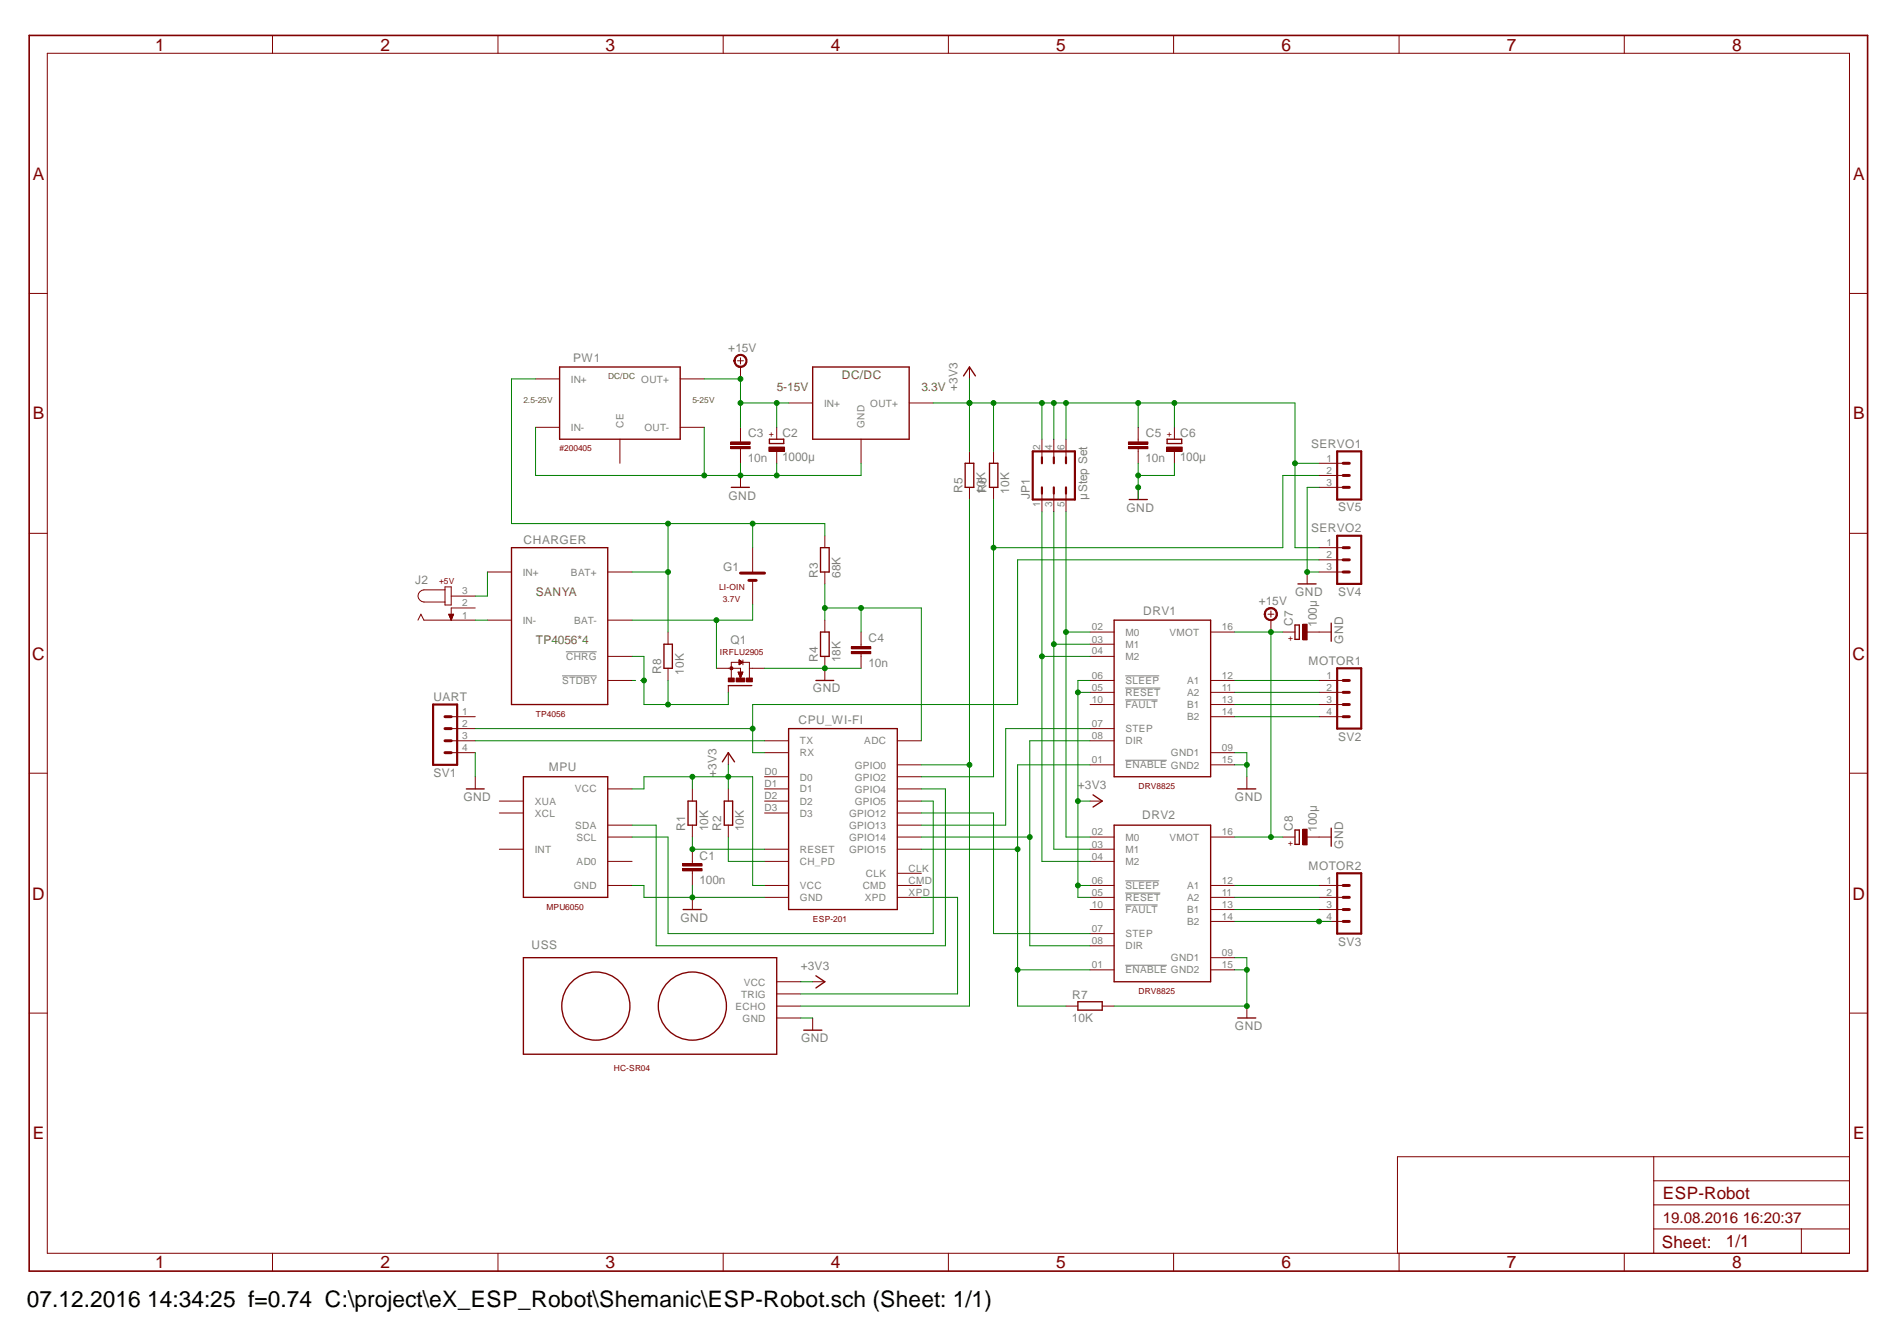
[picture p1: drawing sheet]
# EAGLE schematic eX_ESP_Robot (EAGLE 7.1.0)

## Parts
C1  100n  C-EU025-024X044  [C025-024X044]
C2  1000µ  CPOL-EUTT6D6  [TT5D6]
C3  10n  C-EU025-025X050  [C025-025X050]
C4  10n  C-EU025-025X050  [C025-025X050]
C5  10n  C-EU025-025X050  [C025-025X050]
C6  100µ  CPOL-EUTT6D6  [TT5D6]
C7  100µ  CPOL-EUTT2D4  [TT2D4]
C8  100µ  CPOL-EUTT2D4  [TT2D4]
CHARGER  TP4056  [TP4056]
CPU_WI-FI  ESP-201  [ESP-201]
DRV1  DRV8825  [DRV8825]
DRV2  DRV8825  [DRV8825]
G1  LI-OIN  [LI-ION]
J2  +5V  JACK-PLUG0  [SPC4077]
JP1  µStep Set  JP3Q  [JP3Q]
MPU  MPU-6050  [MPU-6050]
PW1  #200405  [#200405]
Q1  N-HEXFET-2D_SOT232-IRLL2705  [SOT223]
R1  10K  R-EU_0204/5  [0204/5]
R2  10K  R-EU_0204/5  [0204/5]
R3  68K  R-EU_0204/5  [0204/5]
R4  18K  R-EU_0204/5  [0204/5]
R5  10K  R-EU_0204/5  [0204/5]
R6  10K  R-EU_0204/5  [0204/5]
R7  10K  R-EU_0204/5  [0204/5]
R8  10K  R-EU_0204/5  [0204/5]
SV1  UART  MA04-1  [MA04-1]
SV2  MOTOR1  MA04-1  [MA04-1]
SV3  MOTOR2  MA04-1  [MA04-1]
SV4  SERVO2  MA03-1  [MA03-1]
SV5  SERVO1  MA03-1  [MA03-1]
U$1  YCO6001-3.3  [YCO6001-3.3]
USS  HC-SR04  [HC-SR04_FOOTPRINT]

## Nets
!RES: C1.1 CPU_WI-FI.RST(RESET) R1.1
+3V3: C5.1 C6.+ CPU_WI-FI.3V3(VCC) CPU_WI-FI.3V3_2(VCC) CPU_WI-FI.3V3_3(VCC) DRV1.05(!RESET) DRV1.06(!SLEEP) DRV2.05(!RESET) DRV2.06(!SLEEP) JP1.2 JP1.4 JP1.6 MPU.VCC R1.2 R2.2 R5.2 R6.2 SV4.1 SV5.1 U$1.OUT+1(OUT+) U$1.OUT+2(OUT+) USS.VCC
+15V: C2.+ C3.1 C7.+ C8.+ DRV1.16(VMOT) DRV2.16(VMOT) PW1.OUT+1(OUT+) PW1.OUT+2(OUT+) U$1.IN+1(IN+) U$1.IN+2(IN+)
BAT+: CHARGER.B+(BAT+) G1.+1(+) G1.+2(+) PW1.IN+1(IN+) PW1.IN+2(IN+) PW1.IN+3(IN+) R3.2 R8.2
GND: C1.2 C2.- C3.2 C4.2 C5.2 C6.- C7.- C8.- CPU_WI-FI.GND CPU_WI-FI.GND_2(GND) CPU_WI-FI.GND_3(GND) DRV1.09(GND1) DRV1.15(GND2) DRV2.09(GND1) DRV2.15(GND2) MPU.GND PW1.-IN1(IN-) PW1.-IN2(IN-) PW1.-IN3(IN-) PW1.-OUT1(OUT-) PW1.-OUT2(OUT-) PW1.-OUT3(OUT-) Q1.2(D) Q1.4(D) R4.1 R7.2 SV1.4 SV4.3 SV5.3 U$1.IN-(GND) U$1.OUT-(GND) USS.GND
N$1: CPU_WI-FI.TX SV1.3
N$2: CHARGER.5V-(IN-) J2.1
N$3: DRV2.12(A1) SV3.1
N$4: DRV2.11(A2) SV3.2
N$5: CPU_WI-FI.GPIO5 MPU.SCL
N$6: CPU_WI-FI.CH_PD R2.1
N$7: DRV2.13(B1) SV3.3
N$8: DRV2.14(B2) SV3.4
N$9: DRV1.14(B2) SV2.4
N$10: DRV1.13(B1) SV2.3
N$11: DRV1.11(A2) SV2.2
N$12: DRV1.12(A1) SV2.1
N$14: DRV1.02(M0) DRV2.02(M0) JP1.5
N$15: DRV1.03(M1) DRV2.03(M1) JP1.3
N$16: DRV1.04(M2) DRV2.04(M2) JP1.1
N$17: CPU_WI-FI.GPIO14 DRV1.08(DIR) DRV2.08(DIR)
N$18: CPU_WI-FI.GPIO2 R6.1 SV5.2
N$19: CPU_WI-FI.GPIO4 MPU.SDA
N$20: CPU_WI-FI.GPIO15 DRV1.01(!ENABLE) DRV2.01(!ENABLE) R7.1
N$21: CPU_WI-FI.GPIO13 DRV1.07(STEP)
N$22: CPU_WI-FI.GPIO12 DRV2.07(STEP)
N$23: CHARGER.5V+(IN+) CHARGER.V+(IN+) J2.3
N$24: C4.1 CPU_WI-FI.ADC R3.1 R4.2
N$25: CPU_WI-FI.XPD USS.TRIG
N$26: CPU_WI-FI.GPIO0 R5.1 USS.ECHO
N$27: CHARGER.G(!STDBY) CHARGER.R(!CHRG) Q1.1(G) R8.1
N$29: CHARGER.B-(BAT-) G1.-1(-) G1.-2(-) Q1.3(S)
RX: CPU_WI-FI.RX SV1.2 SV4.2
Unconnected: CPU_WI-FI.CLK CPU_WI-FI.CMD CPU_WI-FI.D0 CPU_WI-FI.D1 CPU_WI-FI.D2 CPU_WI-FI.D3 DRV1.10(!FAULT) DRV2.10(!FAULT) J2.2 MPU.AD0 MPU.INT MPU.XCL MPU.XDA(XUA) PW1.ON/OFF(CE) SV1.1
